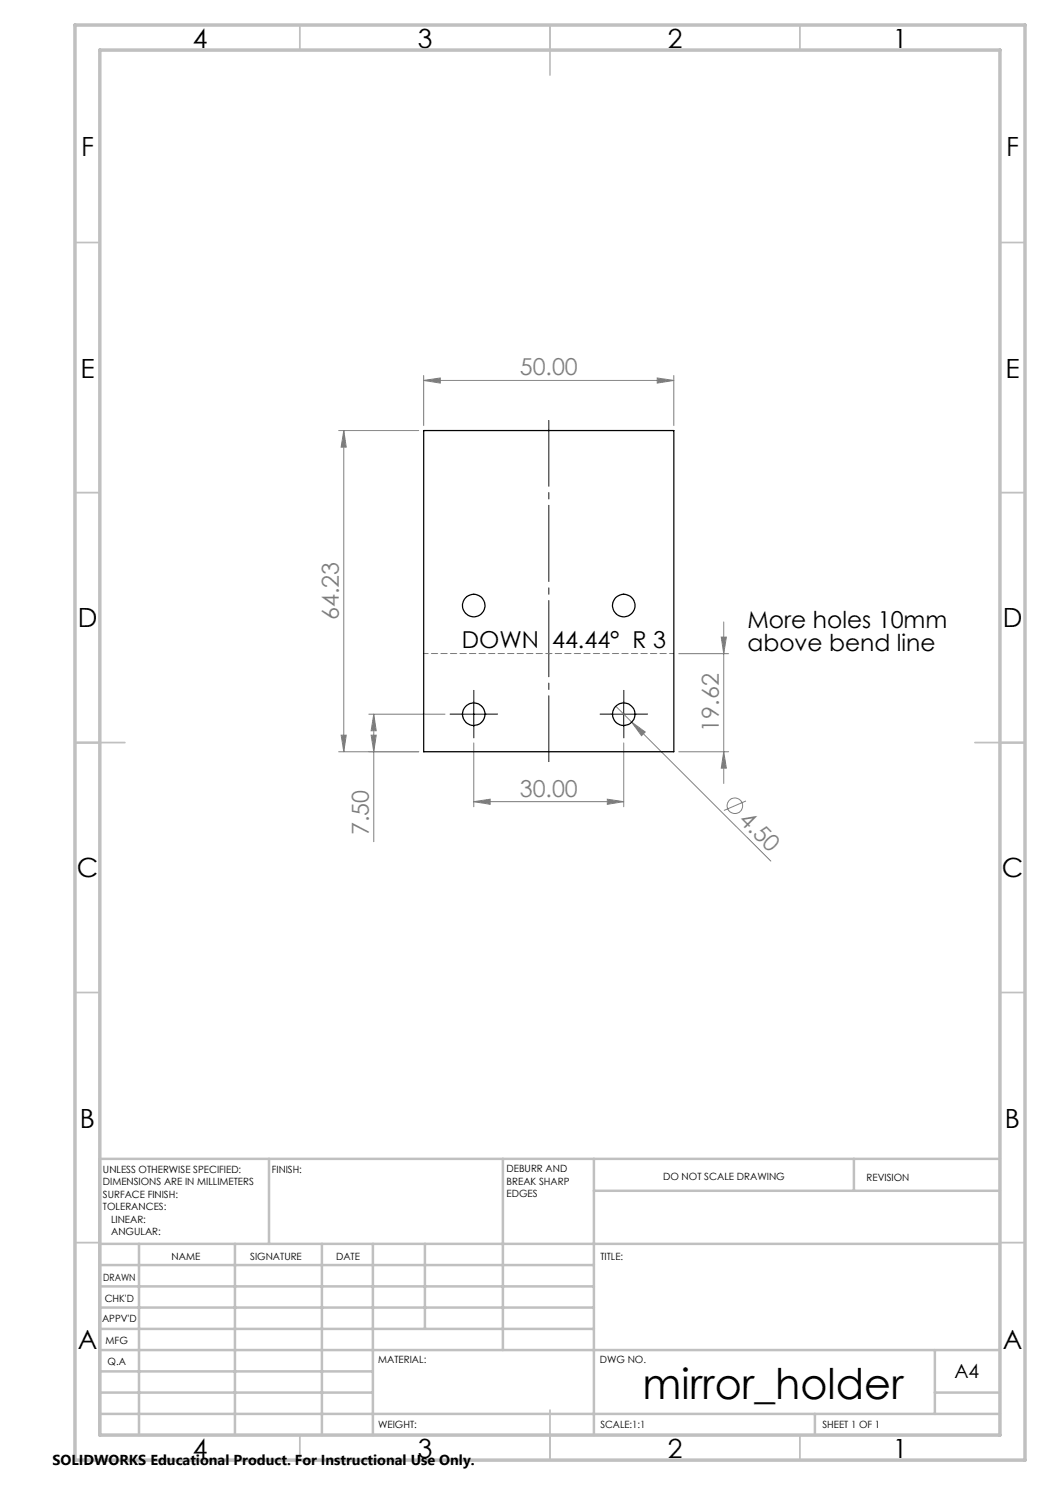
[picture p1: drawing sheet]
<svg xmlns="http://www.w3.org/2000/svg" width="210mm" height="297mm" viewBox="0 0 210 297" stroke-linecap="round" stroke-linejoin="round" font-family="sans-serif">
<g fill="none" stroke="#808080" stroke-width=".2">
<path d="M84.7 76.1l3.4-.5v1zM84.7 75.1v10M84.7 76.1h50.1M131.4 75.6l3.4 .5-3.4 .5zM134.8 75.1v10M67.7 86.1h16M68.8 86.1l.5 3.3h-1.1zM68.8 86.1v64.3M135.7 130.7h10M144.3 127.4h1l-.6 3.3zM144.7 124.4v32.3M67.7 150.4h16"/>
<path d="M68.2 147h1.1l-.5 3.4zM73.8 142.8h15.2M74.2 147h1l-.4 3.4zM74.8 142.8l.4 3.4h-1zM74.8 142.8v25.5M94.8 148.6v12.8M121.5 159.8l3.2 .5-3.2 .6zM123.2 141.2l3.1 3.2M124.7 148.6v12.8M126.3 144.4l2.7 2-.7 .7zM126.3 144.4l27.9 27.8M135.7 150.4h10"/>
<path d="M144.7 150.4l.6 3.2h-1zM94.8 160.3l3.2-.5v1.1zM94.8 160.3h29.9M149.2 160.2l-4.4 1.9"/>
<circle cx="147" cy="161.1" r="1.55"/>
</g>
<path d="M109.8 152.3v-68.2" fill="none" stroke="#000" stroke-width=".2" stroke-dasharray="15.2 1.3 1.3 1.3" stroke-dashoffset="2.1"/>
<path d="M92.3 142.8h-2.3M94.8 140.3v-2.2M94.8 145.3v2.3M97.3 142.8h2.2M122.3 142.8h-2.3M124.8 140.3v-2.2M124.8 145.3v2.3M127.3 142.8h2.2" fill="none" stroke="#000" stroke-width=".2" stroke-dasharray="15.2 1.3 1.3 1.3"/>
<path d="M92.3 142.8h5M94.8 140.3v5M122.2 142.8h5M124.7 140.3v5" fill="none" stroke="#000" stroke-width=".2"/>
<path d="M84.8 130.7h50" fill="none" stroke="#808080" stroke-width=".2" stroke-dasharray="1.3 .6" stroke-dashoffset=".4"/>
<g fill="none" stroke="#c0c0c0" stroke-width=".35">
<path d="M60 5v5M110 5v10M160 5v5M15 48.5h5M200 48.5h5M15 98.5h5M200 98.5h5M15 148.5h10M195 148.5h10M15 198.5h5M200 198.5h5M15 248.5h5"/>
<path d="M200 248.5h5M60 287v5M110 282v10M160 287v5"/>
</g>
<g fill="none" stroke="#c0c0c0" stroke-width=".5">
<path d="M53.8 231.8v17M100.6 231.8v38.2M118.8 231.8v55.2M118.8 238.2h81.2M170.8 231.8v6.4M200 231.8h-180v55.2M20 248.8h180M20 257.3h98.8M20 253h98.8M27.8 248.8v38.2M47 248.8v38.2M64.4 248.8v38.2"/>
<path d="M74.6 248.8v38.2M85 248.8v17M20 265.8h98.8M20 261.5h98.8M20 278.5h54.6M20 274.3h54.6M20 270h180M187 278.5h13M187 270v12.8M20 282.8h180M163 282.8v4.2"/>
</g>
<path d="M15 5h190v287h-190zM20 10h180v277h-180z" fill="none" stroke="#c0c0c0" stroke-width=".7"/>
<g fill="#808080">
<path d="M126.3 144.4l2.7 2-.7 .7z"/>
<path d="M131.4 75.6l3.4 .5-3.4 .5zM84.7 76.1l3.4-.5v1z"/>
<path d="M94.8 160.3l3.2-.5v1.1zM121.5 159.8l3.2 .5-3.2 .6z"/>
<path d="M68.2 147h1.1l-.5 3.4zM68.8 86.1l.5 3.3h-1.1z"/>
<path d="M144.3 127.4h1l-.6 3.3zM144.7 150.4l.6 3.2h-1zM74.8 142.8l.4 3.4h-1zM74.2 147h1l-.4 3.4z"/>
</g>
<g fill="none" stroke="#000" stroke-width=".25">
<path d="M84.7 86.1h50.1v64.3h-50.1z"/>
<circle cx="94.8" cy="121.1" r="2.25"/>
<circle cx="124.7" cy="121.1" r="2.25"/>
<circle cx="94.8" cy="142.8" r="2.25"/>
<circle cx="124.8" cy="142.8" r="2.25"/>
</g>
<text font-size="8.5" x="128.5" y="279.7">mirror_holder</text>
<g font-size="5.3">
<text x="38.5" y="9.5">4</text>
<text x="83.5" y="9.5">3</text>
<text x="133.6" y="9.5">2</text>
<text x="178.6" y="9.5">1</text>
<text x="16.2" y="31.2">F</text>
<text x="201.2" y="31.2">F</text>
<text x="16.1" y="75.5">E</text>
<text x="201.1" y="75.5">E</text>
<text x="15.5" y="125.5">D</text>
<text x="200.5" y="125.5">D</text>
<text x="15.4" y="175.5">C</text>
<text x="200.4" y="175.5">C</text>
<text x="16" y="225.5">B</text>
<text x="201" y="225.5">B</text>
<text x="15.5" y="269.7">A</text>
<text x="200.5" y="269.7">A</text>
<text x="38.5" y="291.5">4</text>
<text x="83.5" y="291.5">3</text>
<text x="133.6" y="291.5">2</text>
<text x="178.6" y="291.5">1</text>
</g>
<g font-size="4.7" fill="#808080">
<text x="103.9" y="75.1">50.00</text>
<text x="67.8" y="124" transform="rotate(-90 67.8 124)">64.23</text>
<text x="143.8" y="146.3" transform="rotate(-90 143.8 146.3)">19.62</text>
<text x="103.9" y="159.3">30.00</text>
<text x="73.8" y="167" transform="rotate(-90 73.8 167)">7.50</text>
<text x="147.6" y="164.2" transform="rotate(45 147.6 164.2)">4.50</text>
</g>
<g font-size="4.7">
<text x="149.5" y="125.7">More holes 10mm</text>
<text x="92.4" y="129.7">DOWN 44.44° R 3</text>
<text x="149.5" y="130.2">above bend line</text>
</g>
<text font-size="3.9" x="190.9" y="275.5">A4</text>
<text font-size="2.9" x="10.5" y="292.9">SOLIDWORKS Educational Product. For Instructional Use Only.</text>
<g font-size="2">
<text x="20.6" y="234.6">UNLESS OTHERWISE SPECIFIED:</text>
<text x="20.6" y="237.1">DIMENSIONS ARE IN MILLIMETERS</text>
<text x="20.6" y="239.6">SURFACE FINISH:</text>
<text x="54.4" y="234.6">FINISH:</text>
<text x="101.3" y="234.5">DEBURR AND</text>
<text x="101.3" y="237">BREAK SHARP</text>
<text x="101.3" y="239.5">EDGES</text>
<text x="132.6" y="236">DO NOT SCALE DRAWING</text>
<text x="173.3" y="236.2">REVISION</text>
<text x="20.6" y="242.1">TOLERANCES:</text>
<text x="22.2" y="244.6">LINEAR:</text>
<text x="22.2" y="247.1">ANGULAR:</text>
<text x="34.3" y="252">NAME</text>
<text x="50" y="251.9">SIGNATURE</text>
<text x="67.2" y="251.9">DATE</text>
<text x="120.1" y="251.9">TITLE:</text>
<text x="20.6" y="256.1">DRAWN</text>
<text x="20.9" y="260.3">CHK'D</text>
<text x="20.4" y="264.4">APPV'D</text>
<text x="21.1" y="268.8">MFG</text>
<text x="21.5" y="273">Q.A</text>
<text x="75.6" y="272.5">MATERIAL:</text>
<text x="120" y="272.5">DWG NO.</text>
<text x="75.6" y="285.5">WEIGHT:</text>
<text x="120.1" y="285.6">SCALE:1:1</text>
<text x="164.5" y="285.6">SHEET 1 OF 1</text>
</g>
</svg>
